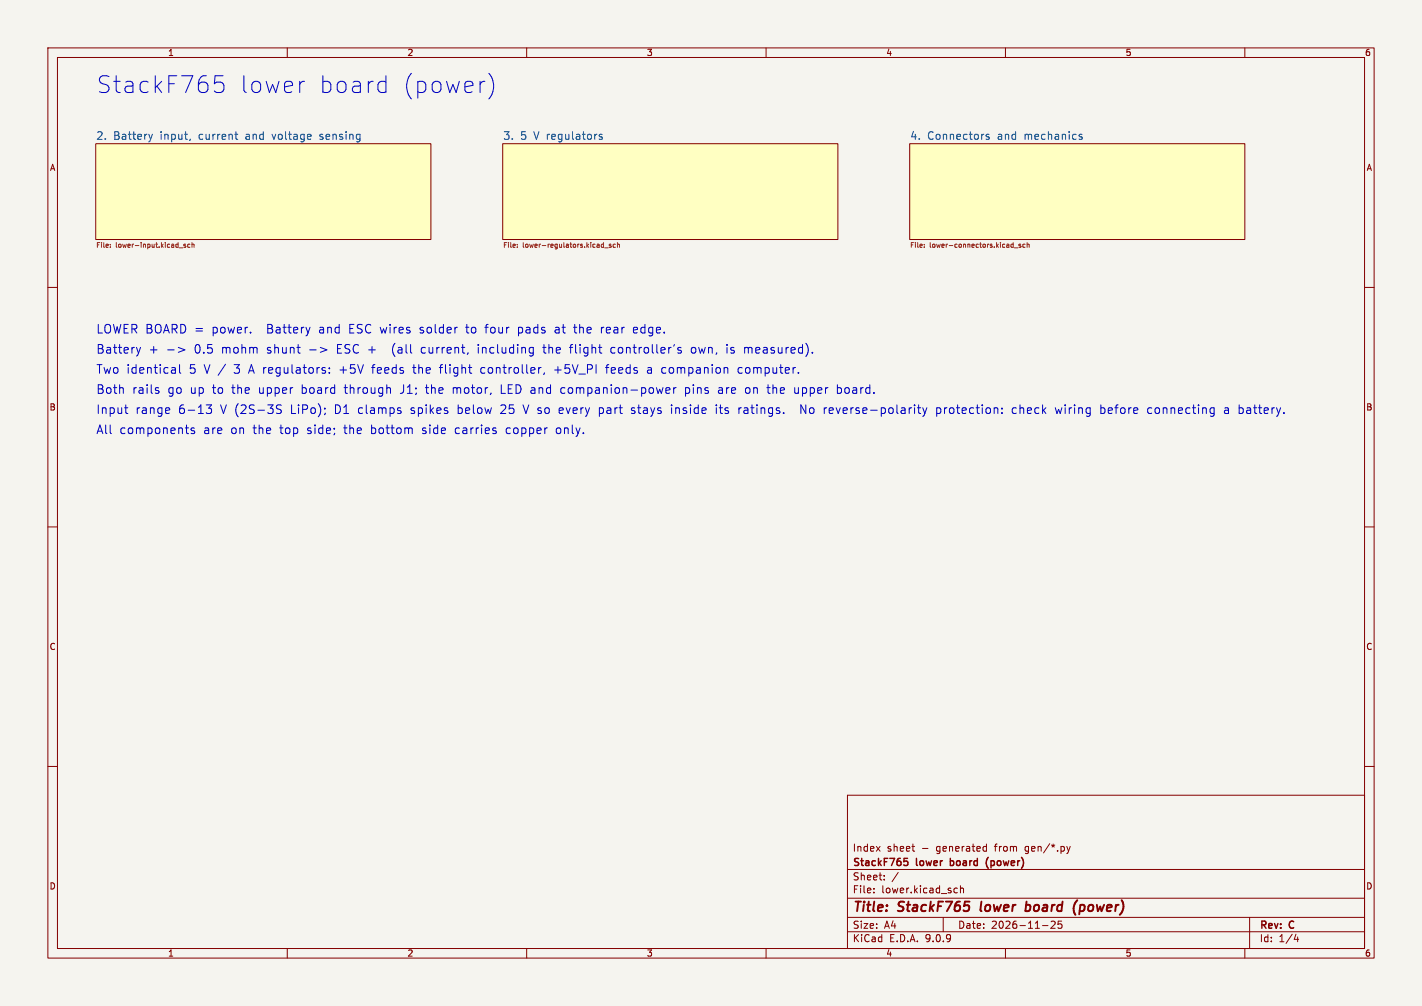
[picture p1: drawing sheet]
<svg xmlns="http://www.w3.org/2000/svg" width="297mm" height="210mm" viewBox="0 0 297 210" stroke-linecap="round" stroke-linejoin="round" font-family="sans-serif">
<path d="M0 0h297v210h-297z" fill="#f5f4ef" stroke="#f5f4ef" stroke-width=".21"/>
<g fill="none" stroke="#840000" stroke-width=".21">
<path d="M10 10h277v190h-277zM12 12h273v186h-273zM60 10v2M110 10v2M160 10v2M210 10v2M260 10v2M20 30h70v20h-70zM105 30h70v20h-70zM190 30h70v20h-70zM10 60h2M285 60h2"/>
<path d="M10 110h2M285 110h2M10 160h2M177 166h108v32h-108zM190.5 176.7h.5M190.9 177.7h.1M205.6 176.7l.4 .1M206 177.6l-.4 .1M206 176.2v1.5M222.8 176.7l.4 1M223.2 177.7l-.4 .5M223.5 176.7l-.3 1"/>
<path d="M285 160h2M60 198v2M110 198v2M160 198v2M177 194.5h108M177 191.5h108M177 187.5h108M177 181.5h108M182.5 186.3v.1M182.5 185.5v.1M184.7 183.6v.1M184.7 182.8v.1"/>
<path d="M187.6 182.1l-1.3 2M197 191.5v3M199.5 185.4l.5 .1M200 186.3l-.5 .1M200.6 185.5l.2-.1 .4 .1v.9M200.6 184.9v1.5M210 198v2M217.7 193.2h1.2M219.5 192.4l.6-.1 .3 .4-.9 1.1h.9M221.7 192.3h-.7v.7l.2-.1h.5l.1 .3-.1 .5-.2 .1-.5-.1M260 198v2M261 191.5v6.5"/>
<path d="M270.7 195l-.4 1.1h.9M271 195.6v1"/>
</g>
<path d="M205 188.2l-.2 1.9M214.3 189h.8M214.4 188.2l-.2 2M215 190a.66 .66 0 0 1-.8 .1M225 187.9l-.3 .4M225.5 190.1l.6 .1M225.7 188.9l-.3 2M226.2 188.9l-.6 .1" fill="none" stroke="#840000" stroke-width=".4"/>
<path d="M188.8 179.2h.8M188.8 179.8h.5l.3 .2-.1 .6h-.7M198.5 179.2v1.5M198.6 179.7l-.1 .1M206.4 179a1.72 1.72 0 0 0 0 2.3M198.5 180.6l.1 .1" fill="none" stroke="#840000" stroke-width=".3"/>
<g fill="#ffffc2" stroke="#ffffc2" stroke-width=".21">
<path d="M20 30h70v20h-70z"/>
<path d="M105 30h70v20h-70z"/>
<path d="M190 30h70v20h-70z"/>
</g>
<path d="M31.8 28l-.3 1.1M39.8 29l-.2 .3M49.1 28h.6M49.3 27.5v1.4l.4 .2M125.7 28.1l-.3-.1-.3 .3 .1 .2 .5 .1v.4h-.6M206.6 28.1l-.4-.1-.3 .3 .1 .2 .6 .1v.4h-.7M225.4 28.3l.7 .5-.3 .3-.4-.1M226 28.1l-.4-.1-.2 .3" fill="none" stroke="#006464" stroke-width=".21"/>
<g fill="none" stroke="#725600" stroke-width=".21">
<path d="M23.1 51.5v.1M23.1 51v.1M37.4 51.7h.8M38.8 51l-.4 .1 .4 .3v.2h-.4M39.7 51h-.3l-.2 .2 .1 .4h.4M40.1 51.1l.4-.1v.6M40.1 50.6v1M108.1 51.5v.1M108.1 51v.1M126.3 51.7h.8M127.6 51l-.4 .1 .4 .3v.2h-.4M128.5 51h-.3l-.1 .2v.4h.4"/>
<path d="M129 51.1l.3-.1 .1 .6M129 50.6v1M193.1 51.5v.1M193.1 51v.1M211.9 51.7h.7M213.2 51l-.4 .1 .4 .3v.2h-.4M214.1 51h-.3l-.2 .2 .1 .4h.4M214.5 51.1l.4-.1 .1 .6M214.5 50.6v1"/>
</g>
<g fill="none" stroke="#0000c2" stroke-width=".21">
<path d="M46.6 15.8h-1.7l-.1 1.7 .5-.4h.8l.3 .2 .4 .5v.8l-.2 .4-.5 .3h-.8l-.5-.3M63.6 17l-.7 .1M79.6 17h.7l.3 .1M80.6 19.1l-.3 .2h-.7M80.6 15.8v3.5M100.9 17h.4M102.1 15.3a4 4 0 0 1 0 5.3M28.5 72.5l.4 1.2M28.9 73.7l-.1 .5M29.4 72.5l-.5 1.2M35 73h1.4M36 76.7h.4l.2 .3v.9"/>
<path d="M36.6 77.8l-.6 .1M36.6 77.2h-.6M37.2 72.5l1.4 .5-1.4 .6M37.5 76.1v1.6l.3 .2M64.7 73h1.3M64.8 68.3l-.5 1.2M66.9 72.5l1.4 .5-1.4 .6M67.5 76.7l.4 .1M67.5 77.3l.4 .1 .1 .3-.2 .2h-.4M68.8 77.8v.1M68.8 76.8v.2M99.9 71.9v.2"/>
<path d="M110.9 72.5l.5 .1M111.4 72.5v1.5l-.4 .3M111.4 73.6l-.5 .1M113 76.7l-.3 .1M113.4 72.5h.6M113.7 77.8l-.2 .4M116 68.9v.5M118.9 72.5h.7M119.8 68.3h.7M125.6 68.3v1.2M126 68.3l-.4 .4M126.5 76.7h.7"/>
<path d="M127.9 72.5l-.3 .4v.5l.3 .3M132.9 68.3h-.3l-.3 .3 .1 .8 .5 .1M133.2 68.8l-.9 .1M135.5 76.7l-.2 .1M135.5 77.2a.35 .35 0 0 0-.3 .4 .35 .35 0 0 0 .3 .3M142.2 72.6l-.4-.1-.2 .3v.2l.6 .2v.4h-.6M144.7 72.5l-.3 .4v.5l.3 .3M151.8 71.9v.2M151.8 72.5v1.2M154.8 76.7l-.5 .1-.1 .3v.7l.6 .1M156 72.5l-.5 .2M26 85.1h.7"/>
<path d="M26.4 86.2l.3 .1M32.7 81.5l.4 .1 .1 .3-.2 .2h-.4M32.7 80.9l.4 .1M35.4 85.2v.4l-.8 .1M38.7 89.3h.7M39.2 90.5h.2M40.6 89.4l-.4-.1-.3 .3 .1 .2 .6 .2v.4h-.7M43.1 84.5h1.1l-.6 .7 .5 .2v.8l-.3 .1h-.5l-.2-.1M58.8 84.6l-.7-.1-.3 .2v.5l.8 .4 .2 .4-.4 .3-.7-.1M116.9 85.2v1M117.3 81l-.2 .3v.5l.2 .2M117.6 85.6l-.8 .1"/>
<path d="M125.2 85.1v1.8M125.2 86.2l.2 .1M125.4 85.1l-.2 .1M131.9 86.2l.5 .1M132.1 85.1l-.2 .3 .2 .3M139.1 81.5l.8-.1-.1-.4-.5-.1-.2 .3 .1 .8h.6M140.3 84.5v.2M140.3 85.1v1.2M140.7 80.9v1.2M141.2 80.9l-.3 .1-.2 .3M143.2 82l.5 .1M143.2 80.9v1.8"/>
<path d="M143.7 80.9l-.5 .1M149.6 84.5v.2M149.6 85.1v1.2M150.6 80.9l-.5 .1M150.7 81.4h-.4a.35 .35 0 0 0-.3 .4 .35 .35 0 0 0 .3 .3h.4M154.3 85.1v1.2M154.8 85.1l-.3 .1-.2 .3M156.3 80.9l-.4 .1-.2 .3 .1 .7 .5 .1M160.2 80.9h.6M160.4 80.3v1.6l.4 .2M166 80.9l.1 1.1h.6M167.3 86.3v-1.8l1 1.8"/>
<path d="M174.9 82h.7M174.9 81h.7M174.9 80.3v1.8M191.6 85.1h.7M191.9 84.5v1.6l.4 .2M192.7 85.1l.5 1.2M193.2 86.3l-.2 .5-.3 .1M193.6 85.1l-.4 1.2M195.6 85.2l.6-.1 .3 .4v.5l-.2 .2h-.7M195.6 85.1v1.8M212.3 85.2l-.5-.1-.4 .4v.5l.2 .2h.7M220.4 85.1l.4 1.2 .3-.8 .3 .8 .4-1.2"/>
<path d="M229.9 85.2l.5-.1 .4 .4v.5l-.2 .2h-.7M229.9 84.5v1.8M239.7 86l.3 .3 .6-.1M240.6 85.2l-.6-.1-.3 .4M255.8 85.2h.7l.1 1.1M256.6 85.6h-.6a.35 .35 0 0 0-.3 .4 .35 .35 0 0 0 .3 .3l.6-.1"/>
</g>
<g font-size="4.9" fill="#0000c2">
<text x="20" y="19.8">StackF765</text>
<text x="49.8" y="19.8">lower</text>
<text x="66" y="19.8">board</text>
<text x="83.3" y="19.8">(power)</text>
</g>
<g font-size="2.8" fill="#840000">
<text x="178" y="190.9">Title:</text>
<text x="187.7" y="190.9">StackF765</text>
<text x="205.6" y="190.9">lower</text>
<text x="215.8" y="190.9">board</text>
<text x="226.6" y="190.9">(power)</text>
</g>
<g font-size="2.5" fill="#0000c2">
<text x="20" y="69.8">LOWER BOARD =</text>
<text x="44.3" y="69.8">power.</text>
<text x="55.9" y="69.8">Battery</text>
<text x="66.9" y="69.8">and</text>
<text x="73.2" y="69.8">ESC wires</text>
<text x="88.2" y="69.8">solder</text>
<text x="97.9" y="69.8">to</text>
<text x="102.1" y="69.8">four</text>
<text x="108.9" y="69.8">pads</text>
<text x="116.7" y="69.8">at</text>
<text x="120.9" y="69.8">the</text>
<text x="126.5" y="69.8">rear</text>
<text x="133.4" y="69.8">edge.</text>
<text x="20" y="74">Battery</text>
<text x="31" y="74">+</text>
<text x="40.6" y="74">0.5</text>
<text x="46.4" y="74">mohm</text>
<text x="55.9" y="74">shunt</text>
<text x="70.7" y="74">ESC +</text>
<text x="82.4" y="74">(all</text>
<text x="88.6" y="74">current,</text>
<text x="100.5" y="74">including</text>
<text x="114.3" y="74">the</text>
<text x="120" y="74">flight</text>
<text x="128.6" y="74">controller's</text>
<text x="145.5" y="74">own,</text>
<text x="153" y="74">is</text>
<text x="156.8" y="74">measured).</text>
<text x="20" y="78.2">Two identical</text>
<text x="20" y="82.4">Both</text>
<text x="27.6" y="82.4">rails</text>
<text x="35" y="82.4">go</text>
<text x="39.5" y="78.2">5</text>
<text x="39.7" y="82.4">up</text>
<text x="42.7" y="78.2">V /</text>
<text x="44.5" y="82.4">to</text>
<text x="48.6" y="82.4">the</text>
<text x="49" y="78.2">3</text>
<text x="52.2" y="78.2">A regulators:</text>
<text x="54.3" y="82.4">upper</text>
<text x="63.3" y="82.4">board</text>
<text x="71.3" y="78.2">+5V</text>
<text x="72.4" y="82.4">through</text>
<text x="78.2" y="78.2">feeds</text>
<text x="84.1" y="82.4">J1;</text>
<text x="86.9" y="78.2">the</text>
<text x="89.5" y="82.4">the</text>
<text x="92.6" y="78.2">flight</text>
<text x="95.2" y="82.4">motor,</text>
<text x="101.1" y="78.2">controller,</text>
<text x="105.3" y="82.4">LED and</text>
<text x="116.6" y="78.2">+5V_PI</text>
<text x="118" y="82.4">companion-power</text>
<text x="127.6" y="78.2">feeds</text>
<text x="136.2" y="78.2">a companion</text>
<text x="144.1" y="82.4">pins</text>
<text x="151.2" y="82.4">are</text>
<text x="155.4" y="78.2">computer.</text>
<text x="156.9" y="82.4">on</text>
<text x="161.6" y="82.4">the</text>
<text x="167.3" y="82.4">upper</text>
<text x="176.3" y="82.4">board.</text>
<text x="20" y="86.6">Input</text>
<text x="28.2" y="86.6">range</text>
<text x="37.3" y="86.6">6-13</text>
<text x="46.1" y="86.6">V (2S-3S</text>
<text x="60.9" y="86.6">LiPo);</text>
<text x="70.1" y="86.6">D1</text>
<text x="75.1" y="86.6">clamps</text>
<text x="86.2" y="86.6">spikes</text>
<text x="96" y="86.6">below</text>
<text x="105.1" y="86.6">25</text>
<text x="110" y="86.6">V so</text>
<text x="117.6" y="86.6">every</text>
<text x="126" y="86.6">part</text>
<text x="132.9" y="86.6">stays</text>
<text x="141.3" y="86.6">inside</text>
<text x="150.7" y="86.6">its</text>
<text x="155.5" y="86.6">ratings.</text>
<text x="168.7" y="86.6">No</text>
<text x="173.7" y="86.6">reverse-polarity</text>
<text x="197.3" y="86.6">protection:</text>
<text x="213.2" y="86.6">check</text>
<text x="222.4" y="86.6">wiring</text>
<text x="231.8" y="86.6">before</text>
<text x="241.8" y="86.6">connecting</text>
<text x="257.9" y="86.6">a battery.</text>
<text x="20" y="90.8">All</text>
<text x="24.9" y="90.8">components</text>
<text x="42.5" y="90.8">are</text>
<text x="48.2" y="90.8">on</text>
<text x="53" y="90.8">the</text>
<text x="58.6" y="90.8">top</text>
<text x="64.4" y="90.8">side;</text>
<text x="72.2" y="90.8">the</text>
<text x="77.9" y="90.8">bottom</text>
<text x="88.7" y="90.8">side</text>
<text x="95.6" y="90.8">carries</text>
<text x="106.4" y="90.8">copper</text>
<text x="116.9" y="90.8">only.</text>
</g>
<g font-size="2.2" fill="#006464">
<text x="20" y="29.3">2.</text>
<text x="23.6" y="29.3">Battery</text>
<text x="33.5" y="29.3">input,</text>
<text x="41.6" y="29.3">current</text>
<text x="51.5" y="29.3">and</text>
<text x="57.2" y="29.3">voltage</text>
<text x="67.2" y="29.3">sensing</text>
<text x="105" y="29.3">3.</text>
<text x="108.6" y="29.3">5</text>
<text x="111.5" y="29.3">V regulators</text>
<text x="190" y="29.3">4.</text>
<text x="193.6" y="29.3">Connectors</text>
<text x="208.3" y="29.3">and</text>
<text x="214" y="29.3">mechanics</text>
</g>
<g font-size="2.1" fill="#840000">
<text x="178" y="178">Index</text>
<text x="185.2" y="178">sheet</text>
<text x="192.5" y="178">-</text>
<text x="195.7" y="178">generated</text>
<text x="208.1" y="178">from</text>
<text x="214.5" y="178">gen/*.py</text>
<text x="178" y="184">Sheet:</text>
<text x="178" y="181.2">StackF765</text>
<text x="191.5" y="181.2">lower</text>
<text x="199.1" y="181.2">board</text>
<text x="207.2" y="181.2">(power)</text>
<text x="178" y="186.7">File:</text>
<text x="184.1" y="186.7">lower.kicad_sch</text>
<text x="178" y="196.9">KiCad</text>
<text x="178" y="194.1">Size:</text>
<text x="184.7" y="194.1">A4</text>
<text x="185.7" y="196.9">E.D.A.</text>
<text x="193.3" y="196.9">9.0.9</text>
<text x="200" y="194.1">Date:</text>
<text x="207" y="194.1">2026-11-25</text>
<text x="263" y="194.3">Rev:</text>
<text x="263" y="196.9">Id:</text>
<text x="267.1" y="196.9">1/4</text>
<text x="269.4" y="194.3">C</text>
</g>
<g font-size="1.8" fill="#840000">
<text x="35" y="11.9">1</text>
<text x="85" y="11.9">2</text>
<text x="135" y="11.9">3</text>
<text x="185" y="11.9">4</text>
<text x="235" y="11.9">5</text>
<text x="285" y="11.9">6</text>
<text x="10.3" y="35.9">A</text>
<text x="285.3" y="35.9">A</text>
<text x="10.3" y="85.9">B</text>
<text x="285.3" y="85.9">B</text>
<text x="10.3" y="135.9">C</text>
<text x="285.3" y="135.9">C</text>
<text x="10.3" y="185.9">D</text>
<text x="285.3" y="185.9">D</text>
<text x="35" y="199.9">1</text>
<text x="85" y="199.9">2</text>
<text x="135" y="199.9">3</text>
<text x="185" y="199.9">4</text>
<text x="235" y="199.9">5</text>
<text x="285" y="199.9">6</text>
</g>
<g font-size="1.4" fill="#725600">
<text x="20" y="52.1">File:</text>
<text x="24.2" y="52.1">lower-input.kicad_sch</text>
<text x="105" y="52.1">File:</text>
<text x="109.2" y="52.1">lower-regulators.kicad_sch</text>
<text x="190" y="52.1">File:</text>
<text x="194.2" y="52.1">lower-connectors.kicad_sch</text>
</g>
</svg>
